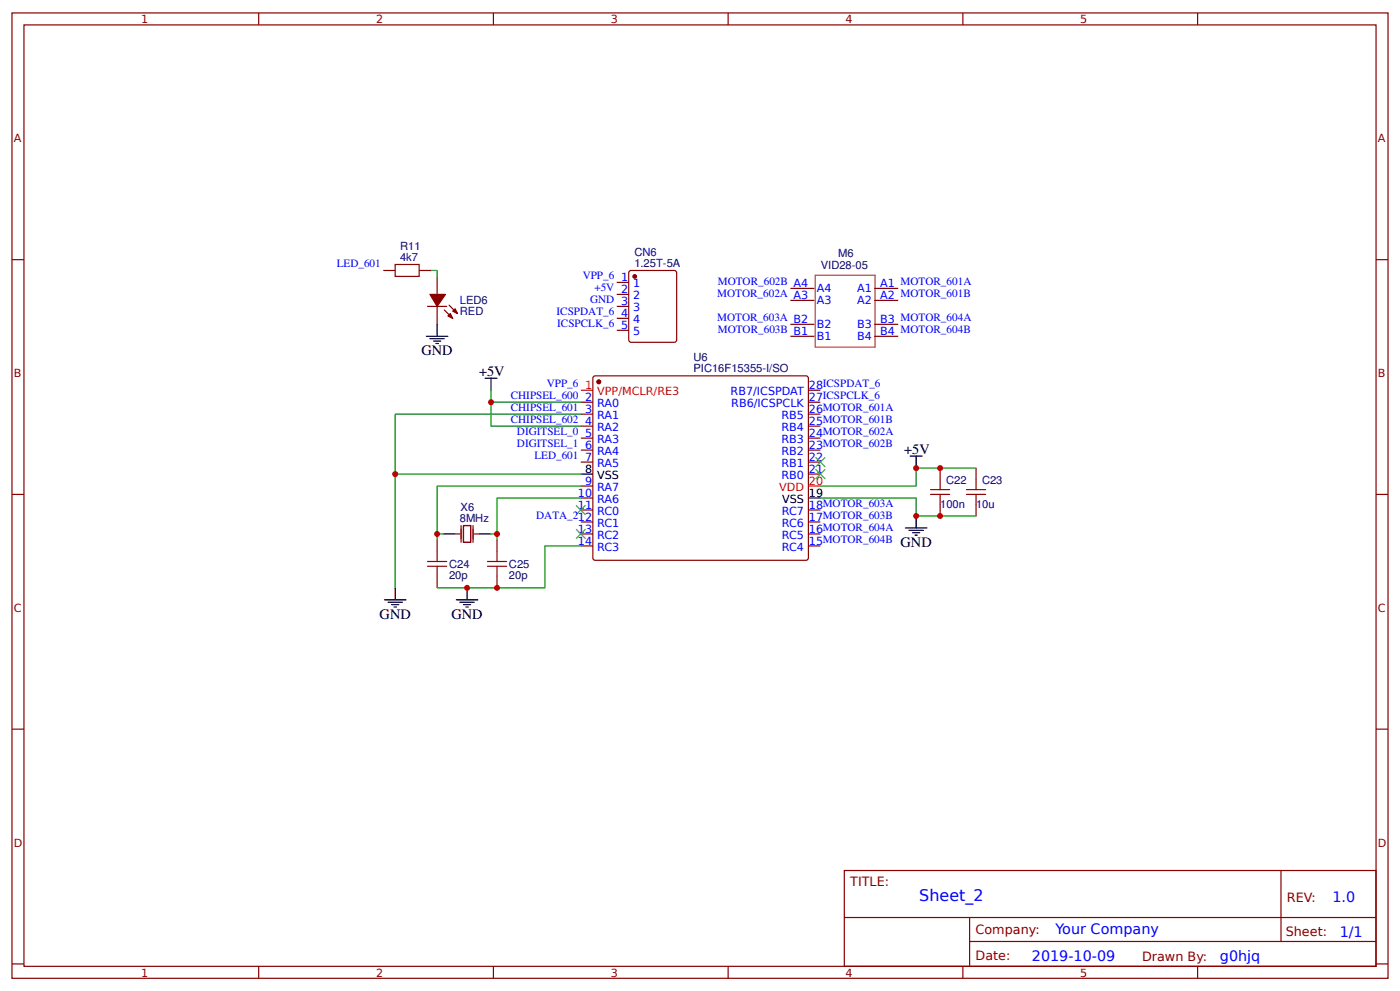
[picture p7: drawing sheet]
<svg xmlns="http://www.w3.org/2000/svg" width="309mm" height="219mm" viewBox="0 0 309 219" stroke-linecap="round" stroke-linejoin="round" font-family="sans-serif">
<g fill="none" stroke="#800" stroke-width=".26">
<path d="M2.6 2.9h304.1v213.2h-304.1zM5.3 5.5h298.7v208h-298.7zM57.1 2.9v2.6M109 2.9v2.6M160.9 2.9v2.6M212.7 2.9v2.6M264.6 2.9v2.6M2.6 57.4h2.7M84.7 59.7h2.6M92.6 59.7h2.6M139.2 59.8l9.8-.1 .4 .3 .1 15.1-.3 .4-9.8 .1-.4-.2-.1-15.1zM304 57.4h2.7"/>
<path d="M94.5 67.7h4.2M96.6 61.1v3.9M96.6 67.7v3.9M98.2 68.5l1.8 1.8M99.2 67.4l1.9 1.9M136.3 62.4h2.6M136.3 65h2.6M136.3 67.7h2.6M136.3 70.3h2.6M136.3 73h2.6M174.6 63.7h5.3M174.6 66.4h5.3"/>
<path d="M174.6 71.6h5.3M174.6 74.3h5.3M193.1 63.7h5.3M193.1 66.4h5.3M193.1 71.6h5.3M193.1 74.3h5.3M128.3 88.8h2.7M128.3 91.5h2.7M128.3 94.1h2.7M128.3 96.8h2.7M128.3 99.4h2.7M131.2 83.1h47.1l.3 .5-.1 39.9-.4 .3-46.9-.1-.2-.5v-39.6z"/>
<path d="M178.6 88.8h2.6M178.6 91.5h2.6M178.6 94.1h2.6M178.6 96.8h2.6M178.6 99.4h2.6M178.6 86.2h2.6M2.6 109.2h2.7M96.6 119.3v2.6M109.8 119.3v2.6M128.3 102.1h2.7M128.3 107.4h2.7M128.3 110h2.7"/>
<path d="M128.3 112.7h2.7M128.3 115.3h2.7M128.3 118h2.7M178.6 102.1h2.6M178.6 112.7h2.6M178.6 115.3h2.6M178.6 118h2.6M178.6 104.7h2.6M207.7 103.4v2.6M207.7 111.3v2.7M215.6 103.4v2.6M215.6 111.3v2.7"/>
<path d="M304 109.2h2.7M96.6 127.2v2.7M109.8 127.2v2.7M128.3 120.6h2.7M178.6 120.6h2.6M2.6 161.1h2.7M304 161.1h2.7M186.5 192.3h117.5v21.2h-117.5zM283 192.3v15.7M2.6 212.9h2.7M57.1 213.5v2.6M109 213.5v2.6"/>
<path d="M160.9 213.5v2.6M186.6 202.7h117.3M212.7 213.5v2.6M214.2 208h89.7M214.2 202.7v10.6M264.6 213.5v2.6M304 212.9h2.7"/>
</g>
<g fill="#800" stroke="#800" stroke-width=".26">
<path d="M99 69.8l.5-.5 .5 1z"/>
<path d="M100 68.7l.5-.5 .6 1.1z"/>
<path d="M95 65h3.4l-1.8 2.7z"/>
<circle cx="132.3" cy="84.3" r=".4"/>
<circle cx="140.2" cy="61.1" r=".4"/>
</g>
<path d="M128.3 86.2h2.7M178.6 107.4h2.6" fill="none" stroke="#f00" stroke-width=".26"/>
<g fill="none" stroke="#000" stroke-width=".26">
<path d="M94.2 74.3h4.8M95 74.8h3.2M95.8 75.4h1.6M96.3 75.9h.5M96.6 71.6v2.7M107.2 83.6h2.6M108.5 83.6v2.6M97.9 118h2.6M105.8 118h2.7M128.3 104.7h2.7M178.6 110h2.6M200 116.6h4.8"/>
<path d="M200.8 117.2h3.2M201.1 100.8h2.6M201.6 117.7h1.6M202.1 118.2h.6M202.4 100.8v2.6M202.4 114v2.6M84.9 132.5h4.8M85.7 133h3.2M86.5 133.6h1.6M87 134.1h.6M87.3 129.9v2.6M100.8 132.5h4.8"/>
<path d="M101.6 133h3.2M102.4 133.6h1.6M102.9 134.1h.6M103.2 129.9v2.6"/>
</g>
<path d="M100.5 118h1.1M101.9 116.1v3.7M102.4 116.1h1.6v3.7h-1.6zM104.5 116.1v3.7M104.8 118h1" fill="none" stroke="#801" stroke-width=".26"/>
<g fill="none" stroke="#a00000" stroke-width=".26">
<path d="M87.3 58.4h5.3v2.7h-5.3zM205.6 109.2h4.2M205.6 108.2h4.2M207.7 106v2.2M207.7 109.2v2.1M213.5 109.2h4.3M213.5 108.2h4.3M215.6 106v2.2M215.6 109.2v2.1M94.5 125.1h4.2M94.5 124h4.2M96.6 121.9v2.1"/>
<path d="M96.6 125.1v2.1M107.7 125.1h4.2M107.7 124h4.2M109.8 121.9v2.1M109.8 125.1v2.1"/>
</g>
<path d="M95.2 59.7h1.4v1.4M108.5 86.2v2.6h19.8M108.5 88.8v5.3h19.8M128.3 91.5h-41v13.2M96.6 118h1.3M108.5 118h1.3M128.3 107.4h-31.7v11.9M128.3 110h-18.5v9.3M128.3 104.7h-41v25.2M181.2 110h21.2v4h13.2M215.6 103.4h-13.2v4h-21.2M128.3 120.6h-7.9v9.3h-23.8" fill="none" stroke="#080" stroke-width=".26"/>
<g fill="#000" stroke="#3c3" stroke-width=".26">
<path d="M127.3 111.6l2.1 2.1zM127.3 113.7l2.1-2.1z"/>
<path d="M127.3 116.9l2.1 2.1zM129.4 116.9l-2.1 2.1z"/>
<path d="M180.2 103.7l2.1 2.1zM182.3 103.7l-2.1 2.1z"/>
<path d="M180.2 101l2.1 2.1zM182.3 101l-2.1 2.1z"/>
</g>
<path d="M180.1 60.8h13.2v15.9h-13.2z" fill="none" stroke="#a54b4b" stroke-width=".26"/>
<g fill="#c00">
<circle cx="87.3" cy="104.7" r=".66"/>
<circle cx="207.7" cy="103.4" r=".66"/>
<circle cx="202.4" cy="103.4" r=".66"/>
<circle cx="96.6" cy="118" r=".66"/>
<circle cx="109.8" cy="118" r=".66"/>
<circle cx="103.2" cy="129.9" r=".66"/>
<circle cx="202.4" cy="114" r=".66"/>
<circle cx="207.7" cy="114" r=".66"/>
<circle cx="109.8" cy="129.9" r=".66"/>
<circle cx="108.5" cy="88.8" r=".66"/>
</g>
<text font-size="3.5" fill="#00f" x="203.1" y="199.1">Sheet_2</text>
<g font-size="3.2">
<text x="93.1" y="78.5">GND</text>
<text x="105.8" y="83">+5V</text>
<text x="199.8" y="100.2">+5V</text>
<text x="199" y="120.9">GND</text>
<text x="83.9" y="136.7">GND</text>
<text x="99.7" y="136.7">GND</text>
</g>
<g font-size="3.2" fill="#00f">
<text x="294.4" y="199.2">1.0</text>
<text x="233.2" y="206.4">Your Company</text>
<text x="296" y="207">1/1</text>
<text x="228" y="212.3">2019-10-09</text>
<text x="269.5" y="212.2">g0hjq</text>
</g>
<g font-size="2.8" fill="#800">
<text x="187.9" y="195.7">TITLE:</text>
<text x="284.3" y="199.2">REV:</text>
<text x="215.5" y="206.4">Company:</text>
<text x="284.1" y="206.9">Sheet:</text>
<text x="215.5" y="212.1">Date:</text>
<text x="252.3" y="212.2">Drawn By:</text>
</g>
<g font-size="2.5" fill="#800">
<text x="31.2" y="5.1">1</text>
<text x="83.1" y="5.1">2</text>
<text x="134.9" y="5.1">3</text>
<text x="186.8" y="5.1">4</text>
<text x="238.7" y="5.1">5</text>
<text x="3" y="31.4">A</text>
<text x="304.4" y="31.4">A</text>
<text x="3" y="83.3">B</text>
<text x="304.4" y="83.3">B</text>
<text x="3" y="135.1">C</text>
<text x="304.4" y="135.1">C</text>
<text x="3" y="187">D</text>
<text x="304.4" y="187">D</text>
<text x="31.2" y="215.7">1</text>
<text x="83.1" y="215.7">2</text>
<text x="134.9" y="215.7">3</text>
<text x="186.8" y="215.7">4</text>
<text x="238.7" y="215.7">5</text>
</g>
<g font-size="2.5" fill="#00f">
<text x="74.4" y="59.1">LED_601</text>
<text x="128.7" y="61.7">VPP_6</text>
<text x="131.3" y="64.4">+5V 2</text>
<text x="137.2" y="62.1">1</text>
<text x="139.9" y="63.4">1</text>
<text x="158.4" y="65.7">MOTOR_602A A3</text>
<text x="158.6" y="63.1">MOTOR_602B A4</text>
<text x="180.4" y="64.5">A4</text>
<text x="189.4" y="64.5">A1</text>
<text x="194.5" y="63.4">A1 MOTOR_601A</text>
<text x="123" y="69.7">ICSPDAT_6</text>
<text x="130.4" y="67">GND 3</text>
<text x="137.2" y="70.1">4</text>
<text x="139.9" y="66.1">2</text>
<text x="139.9" y="68.7">3</text>
<text x="139.9" y="71.4">4</text>
<text x="158.4" y="71">MOTOR_603A B2</text>
<text x="180.4" y="67.2">A3</text>
<text x="189.4" y="67.2">A2</text>
<text x="194.5" y="66.1">A2 MOTOR_601B</text>
<text x="194.5" y="71.4">B3 MOTOR_604A</text>
<text x="123.1" y="72.3">ICSPCLK_6</text>
<text x="137.2" y="72.7">5</text>
<text x="139.9" y="74">5</text>
<text x="158.6" y="73.6">MOTOR_603B B1</text>
<text x="180.4" y="72.4">B2</text>
<text x="180.4" y="75.1">B1</text>
<text x="189.4" y="72.4">B3</text>
<text x="189.4" y="75.1">B4</text>
<text x="194.5" y="74">B4 MOTOR_604B</text>
<text x="112.8" y="88.2">CHIPSEL_600</text>
<text x="120.8" y="85.5">VPP_6</text>
<text x="129.3" y="88.6">2</text>
<text x="131.9" y="89.9">RA0</text>
<text x="161.4" y="87.3">RB7/ICSPDAT</text>
<text x="161.6" y="89.9">RB6/ICSPCLK</text>
<text x="178.7" y="88.6">27ICSPCLK_6</text>
<text x="178.7" y="85.9">28ICSPDAT_6</text>
<text x="112.8" y="90.8">CHIPSEL_601</text>
<text x="112.8" y="93.5">CHIPSEL_602</text>
<text x="129.3" y="91.2">3</text>
<text x="129.3" y="93.9">4</text>
<text x="131.9" y="92.6">RA1</text>
<text x="131.9" y="95.2">RA2</text>
<text x="172.6" y="95.2">RB4</text>
<text x="172.6" y="92.6">RB5</text>
<text x="178.7" y="93.9">25MOTOR_601B</text>
<text x="178.7" y="91.2">26MOTOR_601A</text>
<text x="114.2" y="96.1">DIGITSEL_0</text>
<text x="114.2" y="98.8">DIGITSEL_1</text>
<text x="118.1" y="101.4">LED_601</text>
<text x="129.3" y="96.5">5</text>
<text x="129.3" y="99.2">6</text>
<text x="129.3" y="101.8">7</text>
<text x="131.9" y="97.8">RA3</text>
<text x="131.9" y="100.5">RA4</text>
<text x="172.6" y="100.5">RB2</text>
<text x="172.6" y="97.8">RB3</text>
<text x="178.7" y="101.8">22</text>
<text x="178.7" y="99.2">23MOTOR_602B</text>
<text x="178.7" y="96.5">24MOTOR_602A</text>
<text x="129.3" y="107.1">9</text>
<text x="131.9" y="103.1">RA5</text>
<text x="172.6" y="105.8">RB0</text>
<text x="172.6" y="103.1">RB1</text>
<text x="178.7" y="104.5">21</text>
<text x="127.7" y="109.7">10</text>
<text x="127.7" y="112.4">11</text>
<text x="131.9" y="108.4">RA7</text>
<text x="131.9" y="111.1">RA6</text>
<text x="131.9" y="113.7">RC0</text>
<text x="172.7" y="113.7">RC7</text>
<text x="178.7" y="112.4">18MOTOR_603A</text>
<text x="118.5" y="114.6">DATA_212</text>
<text x="127.7" y="117.7">13</text>
<text x="131.9" y="116.4">RC1</text>
<text x="131.9" y="119">RC2</text>
<text x="172.7" y="119">RC5</text>
<text x="172.7" y="116.4">RC6</text>
<text x="178.7" y="117.7">16MOTOR_604A</text>
<text x="178.7" y="115">17MOTOR_603B</text>
<text x="127.7" y="120.3">14</text>
<text x="131.9" y="121.7">RC3</text>
<text x="172.7" y="121.7">RC4</text>
<text x="178.7" y="120.3">15MOTOR_604B</text>
</g>
<g font-size="2.5" fill="#000080">
<text x="88.4" y="57.6">4k7</text>
<text x="88.4" y="55.2">R11</text>
<text x="140.1" y="58.9">1.25T-5A</text>
<text x="140.1" y="56.5">CN6</text>
<text x="181.3" y="59.4">VID28-05</text>
<text x="185.2" y="56.7">M6</text>
<text x="101.6" y="69.6">RED</text>
<text x="101.6" y="67.2">LED6</text>
<text x="153.2" y="82.2">PIC16F15355-I/SO</text>
<text x="153.2" y="79.9">U6</text>
<text x="209" y="107">C22</text>
<text x="217" y="107">C23</text>
<text x="101.8" y="112.9">X6</text>
<text x="207.7" y="112.3">100n</text>
<text x="215.6" y="112.3">10u</text>
<text x="101.6" y="115.3">8MHz</text>
<text x="99.2" y="125.4">C24</text>
<text x="112.4" y="125.4">C25</text>
<text x="99.2" y="127.8">20p</text>
<text x="112.4" y="127.8">20p</text>
</g>
<g font-size="2.5" fill="#f00">
<text x="129.3" y="85.9">1</text>
<text x="131.9" y="87.3">VPP/MCLR/RE3</text>
<text x="178.7" y="107.1">20</text>
<text x="172.1" y="108.4">VDD</text>
</g>
<g font-size="2.5">
<text x="129.3" y="104.5">8</text>
<text x="131.9" y="105.8">VSS</text>
<text x="172.8" y="111.1">VSS</text>
<text x="178.7" y="109.7">19</text>
</g>
</svg>
